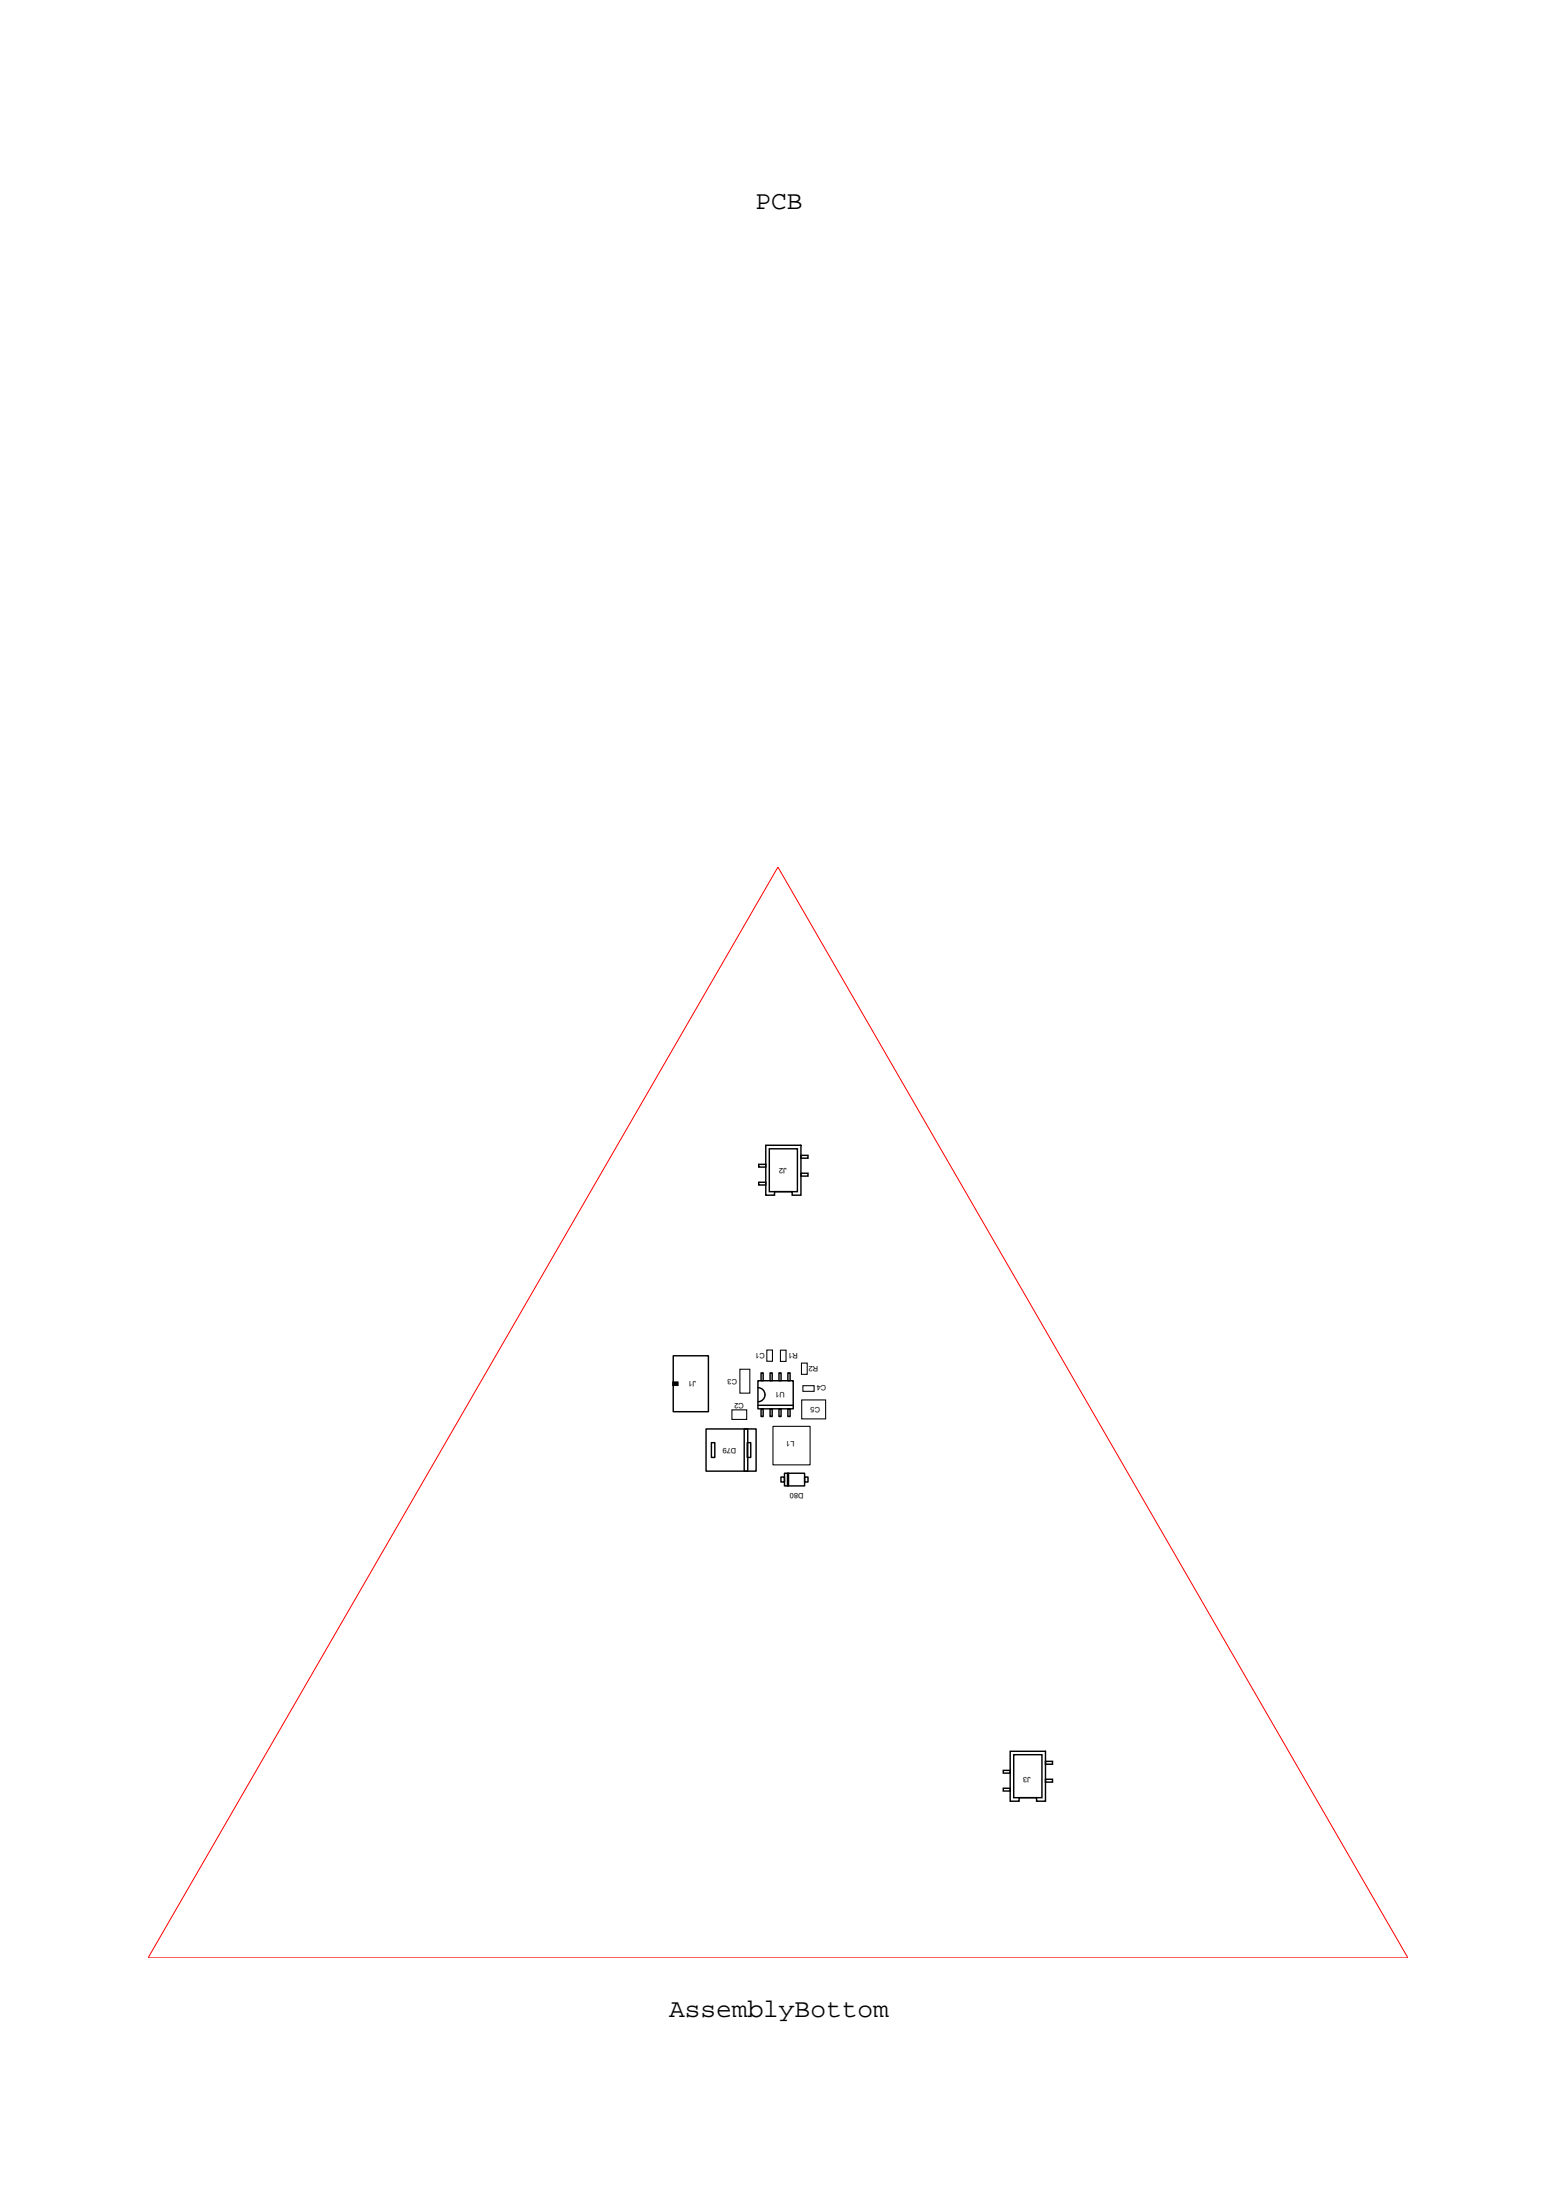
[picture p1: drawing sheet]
<svg xmlns="http://www.w3.org/2000/svg" width="210mm" height="297mm" viewBox="0 0 210 297" stroke-linecap="round" stroke-linejoin="round" font-family="sans-serif">
<!-- layer: 1 -->
<g fill="none" stroke="#000" stroke-width=".19">
<path d="M102.4 157.2h.9v.4h-.9zM102.4 159.6h.9v.4h-.9zM103.3 154.6h4.8v6.7h-1.2v-.4h-2.4v.4h-1.2zM103.8 155.1h3.8v5.8h-3.8zM108.1 158.4h.9v.4h-.9zM108.1 156h.9v.4h-.9zM90.9 183h4.7v7.6h-4.7zM95.3 192.9h6.7v5.7h-6.7zM96 194.8h.5v1.9h-.5zM100.4 192.9h.5v5.7h-.5zM100.8 194.8h.5v1.9h-.5zM102.3 186.4h4.8v3.8h-4.8z"/>
<path d="M102.3 187.3a.95 .95 0 0 1 .9 1 .95 .95 0 0 1-.9 .9M102.3 189.7h4.8M102.7 185.3h.3v1.1h-.3zM102.7 190.2h.3v1h-.3zM103.9 185.3h.3v1.1h-.3zM103.9 190.2h.3v1h-.3zM105.1 185.3h.3v1.1h-.3zM105.1 190.2h.3v1h-.3zM105.4 199.4h.5v.7h-.5zM105.9 198.9h2.7v1.7h-2.7zM106.3 198.9h.1v1.7h-.1zM106.3 185.3h.3v1.1h-.3z"/>
<path d="M106.3 190.2h.3v1h-.3zM108.6 199.4h.4v.7h-.4zM135.4 239h.9v.4h-.9zM136.3 236.4h4.8v6.8h-1.2v-.5h-2.4v.5h-1.2zM136.8 236.9h3.8v5.8h-3.8zM141.1 237.8h.9v.4h-.9zM135.4 241.4h.9v.4h-.9zM141.1 240.2h.9v.4h-.9z"/>
</g>
<path d="M98.8 190.3h2v1.3h-2zM99.9 184.8h1.3v3.3h-1.3zM103.5 182.2h.7v1.6h-.7zM104.3 192.5h5v5.2h-5zM105.3 182.3h.8v1.5h-.8zM108.2 184h.7v1.5h-.7zM108.2 189h3.2v2.5h-3.2zM108.4 187.1h1.5v.7h-1.5z" fill="none" stroke="#000" stroke-width=".14"/>
<path d="M90.8 186.5h.7v.5h-.7z" fill-rule="evenodd" fill="#000" stroke="#000" stroke-width=".13"/>
<path d="M105 117.1l85 147.2h-170z" fill="none" stroke="#f00" stroke-width=".13"/>
<g font-size="3.5">
<text x="102" y="28.2">PCB</text>
<text x="90.3" y="272.3">AssemblyBottom</text>
</g>
<g font-size="1">
<text x="106.2" y="157.7" transform="rotate(180 106.2 157.7)">J2</text>
<text x="103.2" y="182.6" transform="rotate(180 103.2 182.6)">C1</text>
<text x="107.7" y="182.6" transform="rotate(180 107.7 182.6)">R1</text>
<text x="110.4" y="184.4" transform="rotate(180 110.4 184.4)">R2</text>
<text x="94" y="186.4" transform="rotate(180 94 186.4)">J1</text>
<text x="99.5" y="186.1" transform="rotate(180 99.5 186.1)">C3</text>
<text x="100.4" y="189.4" transform="rotate(180 100.4 189.4)">C2</text>
<text x="105.9" y="187.9" transform="rotate(180 105.9 187.9)">U1</text>
<text x="110.7" y="190" transform="rotate(180 110.7 190)">C5</text>
<text x="111.5" y="187" transform="rotate(180 111.5 187)">C4</text>
<text x="99.4" y="195.4" transform="rotate(180 99.4 195.4)">D79</text>
<text x="107.2" y="194.5" transform="rotate(180 107.2 194.5)">L1</text>
<text x="108.4" y="201.5" transform="rotate(180 108.4 201.5)">D80</text>
<text x="139.1" y="239.9" transform="rotate(180 139.1 239.9)">J3</text>
</g>
</svg>
